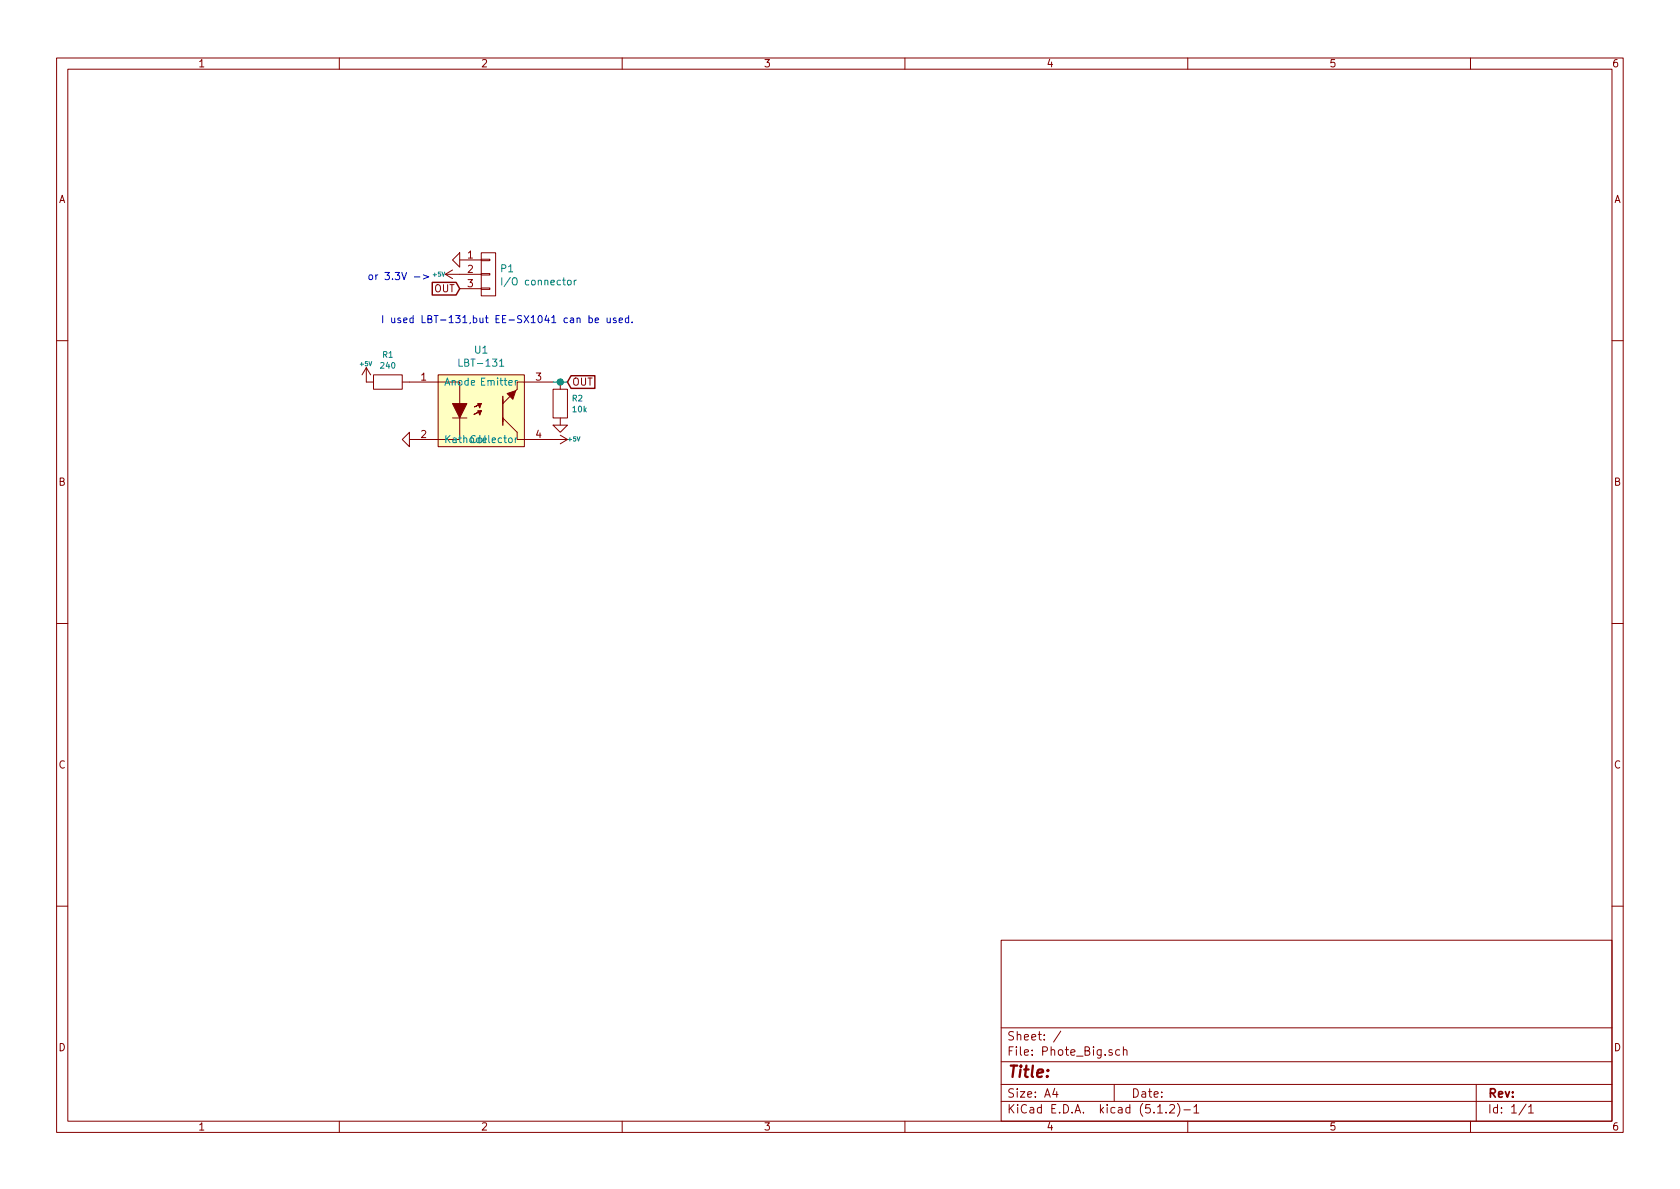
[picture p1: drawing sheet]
<svg xmlns="http://www.w3.org/2000/svg" width="297mm" height="210mm" viewBox="0 0 297 210" stroke-linecap="round" stroke-linejoin="round" font-family="sans-serif">
<g fill="none" stroke="#840000" stroke-width=".18">
<path d="M10 10.3h277v189.9h-277zM12 12.2h273v186.1h-273zM60 10.3v1.9M110 10.3v1.9M160 10.3v1.9M210 10.3v1.9M260 10.3v1.9M78.7 48.5h6.4M78.7 48.5l1.3 .8M80 46l1.3-1.3v2.5zM80 47.7l-1.3 .8M81.3 46h3.8"/>
<path d="M81.3 51h3.8M85.1 50.9h1.5v.3h-1.5zM85.1 48.4h1.5v.2h-1.5zM85.1 45.8h1.5v.3h-1.5zM85.1 44.7h2.5v7.6h-2.5zM10 60.2h2M64.8 65v2.6h1.2M64.8 65l-.8 1.3M64.8 65l.7 1.3M66 66.3h5.1v2.5h-5.1zM71.1 77.7l1.3-1.3v2.6zM71.1 67.6h10.2v10.1h-8.9"/>
<path d="M77.5 66.3h15.2v12.7h-15.2zM80 73.9h2.5M88.9 73.9l2.5 2.5v1.3h8.9M90.2 70.1l-1.3 1.3M97.8 68.8h2.5v5.1h-2.5zM97.8 67.6h-6.4v1.2l-.2 .3M97.8 75.2h2.5l-1.2 1.2zM99.1 67.6v1.2M99.1 73.9v1.3M99.1 77l1.2 .7M100.3 77.7l-1.2 .8M285 60.2h2"/>
<path d="M10 110.3h2M285 110.3h2M10 160.2h2M177 166.3h108v32h-108zM285 160.2h2M60 198.3v1.9M110 198.3v1.9M160 198.3v1.9M177 194.8h108M177 191.8h108M177 187.8h108M177 181.8h108"/>
<path d="M186.5 192.5l-.4 1h1M186.8 193v1M187.6 182.3l-1.3 2M196.6 185.7l-.3-.1-.2 .2v.2l.5 .2v.3h-.5M197 191.8v3M198 185.7l-.4-.1-.3 .3v.6l.3 .1 .4-.1M198.6 185.7l.2-.1 .4 .1 .1 .9M198.6 185.1v1.5M204.7 196.8h.8M206.2 196.7v.1M206.8 195.5l.2-.2h.4l.2 .2 .1 .3-.1 .2-.8 .8h.9M208.2 195.1a1.71 1.71 0 0 1 0 2.3"/>
<path d="M209.3 196.3h1.2M210 198.3v1.9M211.1 195.8l.4-.5v1.5M211.1 196.8h.9M260 198.3v1.9M261 191.8v6.5M269.8 195.2l-1.2 2M270.3 195.8l.4-.5v1.5M270.3 196.8h.8"/>
</g>
<path d="M88.7 49.1v1.3M100.4 49.6l.3-.1 .2 .2 .1 .5-.1 .1-.3 .1-.2-.1zM101.5 49.5v.9M101.9 49.5l-.4 .3M88.3 63.8l.4-.3v1.3M88.3 64.8h.8" fill="none" stroke="#008484" stroke-width=".18"/>
<path d="M77.5 66.3h15.2v12.7h-15.2z" fill="#ffffc2" stroke="#ffffc2" stroke-width=".18"/>
<path d="M76.4 49.9h4.2l.7 1.1-.7 1.2h-4.2zM88.9 70.7v3.8M88.9 70.1v1.3M88.9 73.9v1.3M101 66.4h4.2v2.3h-4.2l-.7-1.1z" fill="none" stroke="#840000" stroke-width=".25"/>
<g fill="#840000" stroke="#840000" stroke-width=".18">
<path d="M80 71.4h2.5l-1.2 2.5z"/>
<path d="M84.5 72.6h.6l-1.3 .7 1.3-.7-.3 .8z"/>
<path d="M84.5 71.4h.6l-1.3 .6 1.3-.6-.3 .7z"/>
<path d="M89.7 69.6l1.5-.5-.5 1.5z"/>
</g>
<path d="M97.8 67.6h2.5" fill="none" stroke="#008400" stroke-width=".18"/>
<circle cx="99.1" cy="67.6" r=".51" fill="#008400" stroke="#008400" stroke-width=".25"/>
<g fill="none" stroke="#0000c2" stroke-width=".18">
<path d="M65.3 48.7l.2-.1 .3 .1 .1 .5-.1 .2h-.3l-.2-.1zM66.4 48.6v.8M66.8 48.6l-.3 .1-.1 .1M104.1 56.3l.4-.1 .2 .3-.1 .5h-.5M104.1 55.8v1.3M105.2 56.6l.6-.1v-.2l-.4-.1-.2 .2 .1 .6h.5M107.3 56.2l.1 .8 .3 .1 .2-.2M107.9 56.2v.9M108.9 56.3l-.3-.1-.2 .2 .1 .2 .4 .1v.3h-.5M109.5 56.6l.6-.1-.1-.2-.3-.1-.2 .2v.6h.5M111.2 56.3l-.4-.1-.2 .3 .1 .5h.5M111.2 55.8v1.3"/>
<path d="M111.8 56.9v.2"/>
</g>
<text font-size="2.8" fill="#840000" x="178" y="190.5">Title:</text>
<g font-size="2.1" fill="#840000">
<text x="178" y="184">Sheet: /</text>
<text x="178" y="186.7">File: Phote_Big.sch</text>
<text x="178" y="196.9">KiCad E.D.A. kicad (5.1.2)-1</text>
<text x="178" y="194.1">Size: A4</text>
<text x="200" y="194.1">Date:</text>
<text x="263" y="194.1">Rev:</text>
<text x="263" y="196.9">Id: 1/1</text>
</g>
<g font-size="1.8" fill="#840000">
<text x="35" y="11.9">1</text>
<text x="85" y="11.9">2</text>
<text x="135" y="11.9">3</text>
<text x="185" y="11.9">4</text>
<text x="235" y="11.9">5</text>
<text x="285" y="11.9">6</text>
<text x="10.4" y="35.9">A</text>
<text x="285.4" y="35.9">A</text>
<text x="82.7" y="45.7">1</text>
<text x="76.8" y="51.7">OUT</text>
<text x="82.7" y="48.3">2</text>
<text x="82.7" y="50.8">3</text>
<text x="74.4" y="67.3">1</text>
<text x="94.8" y="67.3">3</text>
<text x="101.1" y="68.2">OUT</text>
<text x="74.4" y="77.5">2</text>
<text x="94.8" y="77.5">4</text>
<text x="10.4" y="85.9">B</text>
<text x="285.4" y="85.9">B</text>
<text x="10.4" y="135.9">C</text>
<text x="285.4" y="135.9">C</text>
<text x="10.4" y="185.9">D</text>
<text x="285.4" y="185.9">D</text>
<text x="35" y="199.9">1</text>
<text x="85" y="199.9">2</text>
<text x="135" y="199.9">3</text>
<text x="185" y="199.9">4</text>
<text x="235" y="199.9">5</text>
<text x="285" y="199.9">6</text>
</g>
<g font-size="1.8" fill="#0000c2">
<text x="68.2" y="49.5">or 3.3V -&gt;</text>
<text x="67.3" y="57.1">I used LBT-131,but EE-SX1041 can be used.</text>
</g>
<g font-size="1.8" fill="#008484">
<text x="88.6" y="48.2">P1</text>
<text x="89.5" y="50.5">I/O connector</text>
<text x="81.6" y="64.8">LBT-131</text>
<text x="84" y="62.5">U1</text>
<text x="78.5" y="68.2">Anode</text>
<text x="85.6" y="68.2">Emitter</text>
<text x="78.5" y="78.4">Kathode</text>
<text x="84" y="78.4">Collector</text>
</g>
<g font-size="1.4" fill="#008484">
<text x="67.4" y="65.2">240</text>
<text x="67.7" y="63.2">R1</text>
<text x="101.2" y="71">R2</text>
<text x="101.3" y="72.9">10k</text>
</g>
<g font-size="1.1" fill="#008484">
<text x="76.6" y="48.9">+5V</text>
<text x="63.7" y="64.7">+5V</text>
<text x="100.5" y="78">+5V</text>
</g>
</svg>
